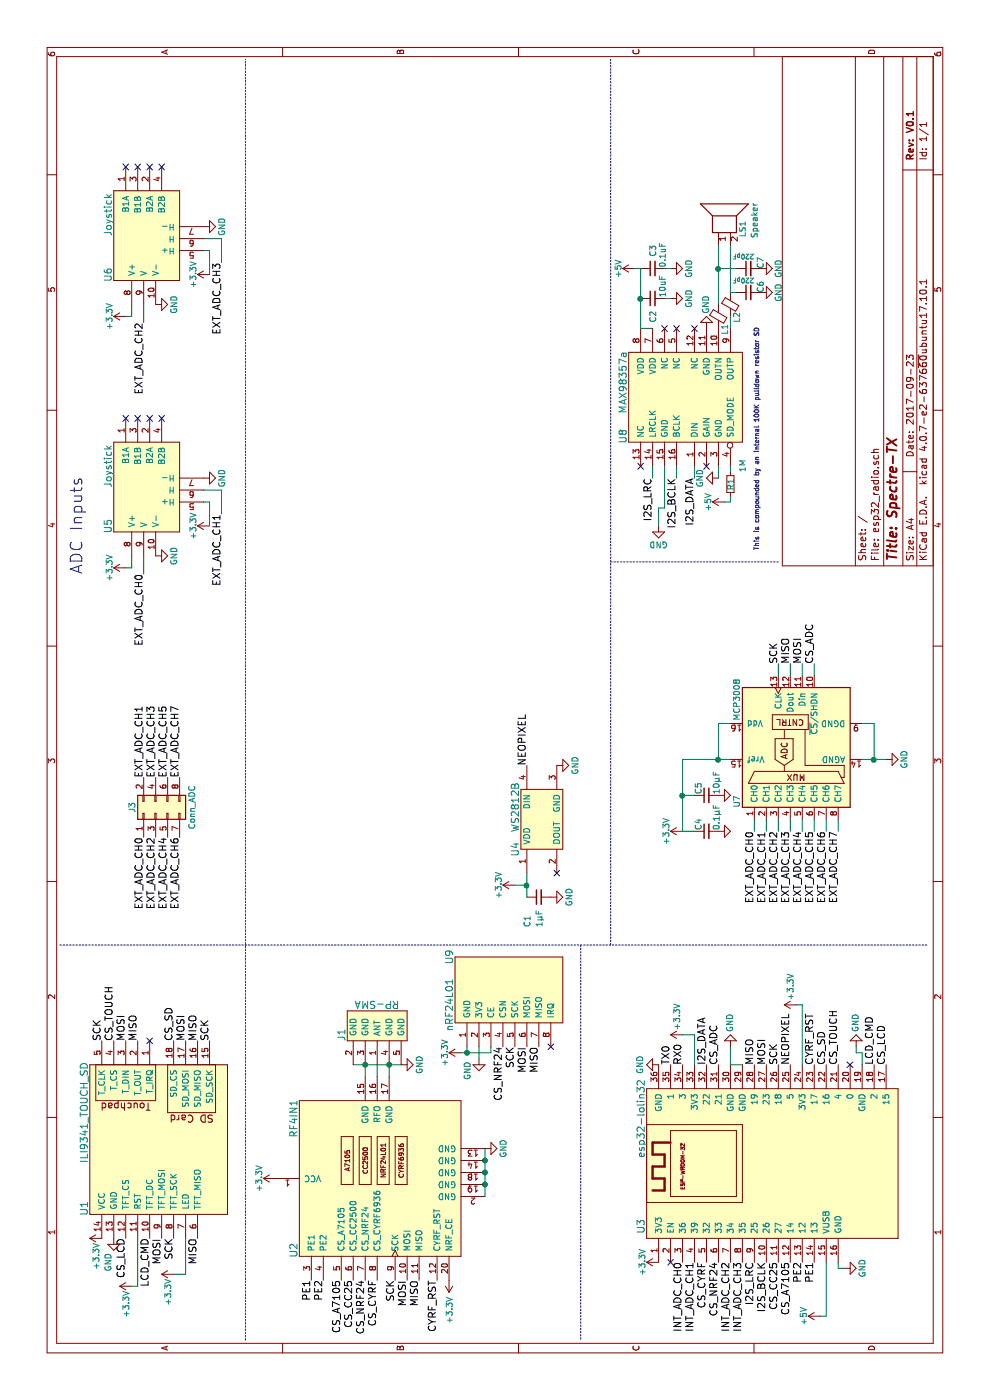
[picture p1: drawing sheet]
EESchema Schematic File Version 2
LIBS:esp32_radio-rescue
LIBS:power
LIBS:device
LIBS:transistors
LIBS:conn
LIBS:linear
LIBS:regul
LIBS:74xx
LIBS:cmos4000
LIBS:adc-dac
LIBS:memory
LIBS:xilinx
LIBS:microcontrollers
LIBS:dsp
LIBS:microchip
LIBS:analog_switches
LIBS:motorola
LIBS:texas
LIBS:intel
LIBS:audio
LIBS:interface
LIBS:digital-audio
LIBS:philips
LIBS:display
LIBS:cypress
LIBS:siliconi
LIBS:opto
LIBS:atmel
LIBS:contrib
LIBS:valves
LIBS:switches
LIBS:spectre
LIBS:esp32_radio-cache
EELAYER 25 0
EELAYER END
$Descr A4 11693 8268
encoding utf-8
Sheet 1 1
Title "Spectre-TX"
Date "2017-09-23"
Rev "V0.1"
Comp ""
Comment1 ""
Comment2 ""
Comment3 ""
Comment4 ""
$EndDescr
Text Label 2800 5600 0    60   ~ 0
TX0
Text Label 2800 5700 0    60   ~ 0
RX0
Text Label 3000 1450 0    60   ~ 0
CS_SD
Text Label 3000 1550 0    60   ~ 0
MOSI
Text Label 3000 1650 0    60   ~ 0
MISO
Text Label 3000 1750 0    60   ~ 0
SCK
Text Label 1350 1350 2    60   ~ 0
MOSI
Text Label 1350 1650 2    60   ~ 0
MISO
Text Label 1350 1450 2    60   ~ 0
SCK
Text Label 1350 1050 2    60   ~ 0
CS_LCD
$Comp
L GND #PWR01
U 1 1
P 1350 950
F 0 "#PWR01" H 1350 700 50  0001 C CNN
F 1 "GND" V 1300 750 50  0000 C CNN
F 2 "" H 1350 950 50  0001 C CNN
F 3 "" H 1350 950 50  0001 C CNN
	1    1350 950 
	0    1    1    0   
$EndComp
Text Label 2800 6400 0    60   ~ 0
MOSI
Text Label 2800 6300 0    60   ~ 0
MISO
Text Label 2800 6500 0    60   ~ 0
SCK
Text Label 2800 7400 0    60   ~ 0
CS_LCD
Text Label 2800 7000 0    60   ~ 0
CS_TOUCH
Text Label 2800 7300 0    60   ~ 0
LCD_CMD
Text Label 1350 1250 2    60   ~ 0
LCD_CMD
Text Label 1000 2950 2    60   ~ 0
CS_CC25
Text Label 1000 3050 2    60   ~ 0
CS_NRF24
Text Label 1000 2850 2    60   ~ 0
CS_A7105
Text Label 1000 3650 2    60   ~ 0
CYRF_RST
Text Label 1000 3150 2    60   ~ 0
CS_CYRF
Text Label 2800 6900 0    60   ~ 0
CS_SD
Text Label 1000 3500 2    60   ~ 0
MISO
Text Label 1000 3400 2    60   ~ 0
MOSI
Text Label 1000 3300 2    60   ~ 0
SCK
Text Label 1000 2600 2    60   ~ 0
PE1
Text Label 1000 2700 2    60   ~ 0
PE2
$Comp
L +3.3V #PWR02
U 1 1
P 1850 2300
F 0 "#PWR02" H 1850 2150 50  0001 C CNN
F 1 "+3.3V" H 1850 2440 50  0000 C CNN
F 2 "" H 1850 2300 50  0001 C CNN
F 3 "" H 1850 2300 50  0001 C CNN
	1    1850 2300
	1    0    0    -1  
$EndComp
Text Label 1150 6500 2    60   ~ 0
CS_CC25
Text Label 1150 6000 2    60   ~ 0
CS_NRF24
Text Label 1150 6600 2    60   ~ 0
CS_A7105
Text Label 1150 5900 2    60   ~ 0
CS_CYRF
Text Label 2800 6800 0    60   ~ 0
CYRF_RST
Text Label 3000 1150 0    60   ~ 0
MISO
Text Label 3000 1050 0    60   ~ 0
MOSI
Text Label 3000 850  0    60   ~ 0
SCK
Text Label 3000 950  0    60   ~ 0
CS_TOUCH
NoConn ~ 3000 1250
Text Label 1150 6800 2    60   ~ 0
PE1
Text Label 1150 6700 2    60   ~ 0
PE2
$Comp
L Joystick U5
U 1 1
P 7600 1250
F 0 "U5" H 7300 1600 60  0000 C CNN
F 1 "Joystick" H 7800 1600 60  0000 C CNN
F 2 "spectre:Joystick_raider" H 6900 750 60  0001 C CNN
F 3 "" H 6900 750 60  0001 C CNN
	1    7600 1250
	1    0    0    -1  
$EndComp
$Comp
L GND #PWR03
U 1 1
P 7050 1300
F 0 "#PWR03" H 7050 1050 50  0001 C CNN
F 1 "GND" H 7050 1150 50  0000 C CNN
F 2 "" H 7050 1300 50  0001 C CNN
F 3 "" H 7050 1300 50  0001 C CNN
	1    7050 1300
	1    0    0    -1  
$EndComp
$Comp
L GND #PWR04
U 1 1
P 7700 1700
F 0 "#PWR04" H 7700 1450 50  0001 C CNN
F 1 "GND" H 7700 1550 50  0000 C CNN
F 2 "" H 7700 1700 50  0001 C CNN
F 3 "" H 7700 1700 50  0001 C CNN
	1    7700 1700
	1    0    0    -1  
$EndComp
NoConn ~ 8200 1250
NoConn ~ 8200 1350
$Comp
L Joystick U6
U 1 1
P 9700 1250
F 0 "U6" H 9400 1600 60  0000 C CNN
F 1 "Joystick" H 9900 1600 60  0000 C CNN
F 2 "spectre:Joystick_raider" H 9000 750 60  0001 C CNN
F 3 "" H 9000 750 60  0001 C CNN
	1    9700 1250
	1    0    0    -1  
$EndComp
$Comp
L GND #PWR05
U 1 1
P 9150 1300
F 0 "#PWR05" H 9150 1050 50  0001 C CNN
F 1 "GND" H 9150 1150 50  0000 C CNN
F 2 "" H 9150 1300 50  0001 C CNN
F 3 "" H 9150 1300 50  0001 C CNN
	1    9150 1300
	1    0    0    -1  
$EndComp
$Comp
L GND #PWR06
U 1 1
P 9800 1700
F 0 "#PWR06" H 9800 1450 50  0001 C CNN
F 1 "GND" H 9800 1550 50  0000 C CNN
F 2 "" H 9800 1700 50  0001 C CNN
F 3 "" H 9800 1700 50  0001 C CNN
	1    9800 1700
	1    0    0    -1  
$EndComp
NoConn ~ 10300 1250
NoConn ~ 10300 1350
$Comp
L ILI9341_TOUCH_SD U1
U 1 1
P 2150 1300
F 0 "U1" H 1600 1900 60  0000 C CNN
F 1 "ILI9341_TOUCH_SD" H 2400 1900 60  0000 C CNN
F 2 "spectre:LCD" H 2150 1300 60  0001 C CNN
F 3 "" H 2150 1300 60  0001 C CNN
	1    2150 1300
	1    0    0    -1  
$EndComp
$Comp
L esp32-lolin32 U3
U 1 1
P 2000 6450
F 0 "U3" H 1450 7550 60  0000 C CNN
F 1 "esp32-lolin32" H 2350 7550 60  0000 C CNN
F 2 "spectre:esp32-lolin32" H 1000 5050 60  0001 C CNN
F 3 "" H 1000 5050 60  0001 C CNN
	1    2000 6450
	1    0    0    -1  
$EndComp
$Comp
L GND #PWR07
U 1 1
P 2800 5500
F 0 "#PWR07" H 2800 5250 50  0001 C CNN
F 1 "GND" H 2800 5350 50  0000 C CNN
F 2 "" H 2800 5500 50  0001 C CNN
F 3 "" H 2800 5500 50  0001 C CNN
	1    2800 5500
	-1   0    0    1   
$EndComp
$Comp
L GND #PWR08
U 1 1
P 2950 6100
F 0 "#PWR08" H 2950 5850 50  0001 C CNN
F 1 "GND" V 2950 5900 50  0000 C CNN
F 2 "" H 2950 6100 50  0001 C CNN
F 3 "" H 2950 6100 50  0001 C CNN
	1    2950 6100
	0    -1   -1   0   
$EndComp
$Comp
L GND #PWR09
U 1 1
P 1100 7050
F 0 "#PWR09" H 1100 6800 50  0001 C CNN
F 1 "GND" H 1100 6900 50  0000 C CNN
F 2 "" H 1100 7050 50  0001 C CNN
F 3 "" H 1100 7050 50  0001 C CNN
	1    1100 7050
	1    0    0    -1  
$EndComp
$Comp
L GND #PWR010
U 1 1
P 2950 7150
F 0 "#PWR010" H 2950 6900 50  0001 C CNN
F 1 "GND" V 2950 6950 50  0000 C CNN
F 2 "" H 2950 7150 50  0001 C CNN
F 3 "" H 2950 7150 50  0001 C CNN
	1    2950 7150
	0    -1   -1   0   
$EndComp
$Comp
L +3.3V #PWR011
U 1 1
P 1150 5500
F 0 "#PWR011" H 1150 5350 50  0001 C CNN
F 1 "+3.3V" H 1150 5640 50  0000 C CNN
F 2 "" H 1150 5500 50  0001 C CNN
F 3 "" H 1150 5500 50  0001 C CNN
	1    1150 5500
	1    0    0    -1  
$EndComp
$Comp
L +3.3V #PWR012
U 1 1
P 3050 5700
F 0 "#PWR012" H 3050 5550 50  0001 C CNN
F 1 "+3.3V" H 3200 5750 50  0000 C CNN
F 2 "" H 3050 5700 50  0001 C CNN
F 3 "" H 3050 5700 50  0001 C CNN
	1    3050 5700
	1    0    0    -1  
$EndComp
$Comp
L +3.3V #PWR013
U 1 1
P 3300 6650
F 0 "#PWR013" H 3300 6500 50  0001 C CNN
F 1 "+3.3V" H 3450 6700 50  0000 C CNN
F 2 "" H 3300 6650 50  0001 C CNN
F 3 "" H 3300 6650 50  0001 C CNN
	1    3300 6650
	1    0    0    -1  
$EndComp
$Comp
L RP-SMA J1
U 1 1
P 3250 3150
F 0 "J1" H 3050 3450 60  0000 C CNN
F 1 "RP-SMA" V 3300 3150 60  0000 C CNN
F 2 "tinkerforge:CON-SMA-EDGE" H 2750 2800 60  0001 C CNN
F 3 "" H 2750 2800 60  0001 C CNN
	1    3250 3150
	1    0    0    -1  
$EndComp
$Comp
L +3.3V #PWR014
U 1 1
P 6950 1050
F 0 "#PWR014" H 6950 900 50  0001 C CNN
F 1 "+3.3V" H 6950 1190 50  0000 C CNN
F 2 "" H 6950 1050 50  0001 C CNN
F 3 "" H 6950 1050 50  0001 C CNN
	1    6950 1050
	1    0    0    -1  
$EndComp
$Comp
L +3.3V #PWR015
U 1 1
P 9050 1050
F 0 "#PWR015" H 9050 900 50  0001 C CNN
F 1 "+3.3V" H 9050 1190 50  0000 C CNN
F 2 "" H 9050 1050 50  0001 C CNN
F 3 "" H 9050 1050 50  0001 C CNN
	1    9050 1050
	1    0    0    -1  
$EndComp
$Comp
L +3.3V #PWR016
U 1 1
P 7300 1750
F 0 "#PWR016" H 7300 1600 50  0001 C CNN
F 1 "+3.3V" H 7300 1890 50  0000 C CNN
F 2 "" H 7300 1750 50  0001 C CNN
F 3 "" H 7300 1750 50  0001 C CNN
	1    7300 1750
	1    0    0    -1  
$EndComp
$Comp
L +3.3V #PWR017
U 1 1
P 9400 1750
F 0 "#PWR017" H 9400 1600 50  0001 C CNN
F 1 "+3.3V" H 9400 1890 50  0000 C CNN
F 2 "" H 9400 1750 50  0001 C CNN
F 3 "" H 9400 1750 50  0001 C CNN
	1    9400 1750
	1    0    0    -1  
$EndComp
NoConn ~ 10300 1150
NoConn ~ 10300 1050
NoConn ~ 8200 1050
NoConn ~ 8200 1150
$Comp
L +5V #PWR019
U 1 1
P 700 6850
F 0 "#PWR019" H 700 6700 50  0001 C CNN
F 1 "+5V" H 700 6990 50  0000 C CNN
F 2 "" H 700 6850 50  0001 C CNN
F 3 "" H 700 6850 50  0001 C CNN
	1    700  6850
	1    0    0    -1  
$EndComp
NoConn ~ 2800 7100
Text Label 2800 6600 0    60   ~ 0
NEOPIXEL
NoConn ~ 1150 5600
$Comp
L WS2812B U4
U 1 1
P 4850 4500
F 0 "U4" H 4600 4700 60  0000 C CNN
F 1 "WS2812B" H 4950 4700 60  0000 C CNN
F 2 "LEDs:LED_WS2812B-PLCC4" H 4400 4200 60  0001 C CNN
F 3 "" H 4400 4200 60  0001 C CNN
	1    4850 4500
	1    0    0    -1  
$EndComp
Text Label 5300 4400 0    60   ~ 0
NEOPIXEL
$Comp
L GND #PWR020
U 1 1
P 5300 4650
F 0 "#PWR020" H 5300 4400 50  0001 C CNN
F 1 "GND" H 5300 4500 50  0000 C CNN
F 2 "" H 5300 4650 50  0001 C CNN
F 3 "" H 5300 4650 50  0001 C CNN
	1    5300 4650
	1    0    0    -1  
$EndComp
$Comp
L +3.3V #PWR021
U 1 1
P 4300 4300
F 0 "#PWR021" H 4300 4150 50  0001 C CNN
F 1 "+3.3V" H 4300 4440 50  0000 C CNN
F 2 "" H 4300 4300 50  0001 C CNN
F 3 "" H 4300 4300 50  0001 C CNN
	1    4300 4300
	1    0    0    -1  
$EndComp
NoConn ~ 4400 4650
$Comp
L +3.3V #PWR022
U 1 1
P 4750 5700
F 0 "#PWR022" H 4750 5550 50  0001 C CNN
F 1 "+3.3V" H 4750 5840 50  0000 C CNN
F 2 "" H 4750 5700 50  0001 C CNN
F 3 "" H 4750 5700 50  0001 C CNN
	1    4750 5700
	1    0    0    -1  
$EndComp
$Comp
L GND #PWR023
U 1 1
P 5350 7400
F 0 "#PWR023" H 5350 7150 50  0001 C CNN
F 1 "GND" H 5350 7250 50  0000 C CNN
F 2 "" H 5350 7400 50  0001 C CNN
F 3 "" H 5350 7400 50  0001 C CNN
	1    5350 7400
	1    0    0    -1  
$EndComp
Text Label 6150 6600 0    60   ~ 0
MISO
Text Label 6150 6700 0    60   ~ 0
MOSI
Text Label 6150 6500 0    60   ~ 0
SCK
Text Label 4750 6900 2    60   ~ 0
EXT_ADC_CH6
Text Label 4750 7000 2    60   ~ 0
EXT_ADC_CH7
Text Label 4750 6300 2    60   ~ 0
EXT_ADC_CH0
Text Label 4750 6400 2    60   ~ 0
EXT_ADC_CH1
Text Label 4750 6500 2    60   ~ 0
EXT_ADC_CH2
Text Label 4750 6600 2    60   ~ 0
EXT_ADC_CH3
Text Label 4750 6700 2    60   ~ 0
EXT_ADC_CH4
Text Label 4750 6800 2    60   ~ 0
EXT_ADC_CH5
Text Label 4700 1200 2    60   ~ 0
EXT_ADC_CH0
Text Label 5200 1200 0    60   ~ 0
EXT_ADC_CH1
Text Label 4700 1300 2    60   ~ 0
EXT_ADC_CH2
Text Label 5200 1300 0    60   ~ 0
EXT_ADC_CH3
Text Label 4700 1400 2    60   ~ 0
EXT_ADC_CH4
Text Label 5200 1400 0    60   ~ 0
EXT_ADC_CH5
Text Label 4700 1500 2    60   ~ 0
EXT_ADC_CH6
Text Label 5200 1500 0    60   ~ 0
EXT_ADC_CH7
Text Label 6150 6800 0    60   ~ 0
CS_ADC
Text Label 6900 1200 2    60   ~ 0
EXT_ADC_CH0
Text Label 7400 1850 2    60   ~ 0
EXT_ADC_CH1
Text Label 9000 1200 2    60   ~ 0
EXT_ADC_CH2
Text Label 9500 1850 2    60   ~ 0
EXT_ADC_CH3
Text Label 1150 6300 2    60   ~ 0
I2S_LRC
Text Label 1150 6400 2    60   ~ 0
I2S_BCLK
Text Label 2800 5900 0    60   ~ 0
I2S_DATA
$Comp
L C_Small C1
U 1 1
P 4200 4500
F 0 "C1" H 3950 4600 50  0000 L CNN
F 1 "1µF" H 3950 4500 50  0000 L CNN
F 2 "Capacitors_SMD:C_0805" H 4200 4500 50  0001 C CNN
F 3 "" H 4200 4500 50  0001 C CNN
	1    4200 4500
	1    0    0    -1  
$EndComp
$Comp
L GND #PWR024
U 1 1
P 4200 4600
F 0 "#PWR024" H 4200 4350 50  0001 C CNN
F 1 "GND" H 4200 4450 50  0000 C CNN
F 2 "" H 4200 4600 50  0001 C CNN
F 3 "" H 4200 4600 50  0001 C CNN
	1    4200 4600
	1    0    0    -1  
$EndComp
$Comp
L C_Small C2
U 1 1
P 9200 5450
F 0 "C2" H 9000 5450 50  0000 L CNN
F 1 "10uF" H 9210 5370 50  0000 L CNN
F 2 "Capacitors_SMD:C_0805" H 9200 5450 50  0001 C CNN
F 3 "" H 9200 5450 50  0001 C CNN
	1    9200 5450
	1    0    0    -1  
$EndComp
$Comp
L C_Small C3
U 1 1
P 9450 5450
F 0 "C3" H 9550 5450 50  0000 L CNN
F 1 "0.1uF" H 9460 5370 50  0000 L CNN
F 2 "Capacitors_SMD:C_0805" H 9450 5450 50  0001 C CNN
F 3 "" H 9450 5450 50  0001 C CNN
	1    9450 5450
	1    0    0    -1  
$EndComp
$Comp
L GND #PWR025
U 1 1
P 9200 5600
F 0 "#PWR025" H 9200 5350 50  0001 C CNN
F 1 "GND" H 9200 5450 50  0000 C CNN
F 2 "" H 9200 5600 50  0001 C CNN
F 3 "" H 9200 5600 50  0001 C CNN
	1    9200 5600
	1    0    0    -1  
$EndComp
$Comp
L GND #PWR026
U 1 1
P 9450 5600
F 0 "#PWR026" H 9450 5350 50  0001 C CNN
F 1 "GND" H 9450 5450 50  0000 C CNN
F 2 "" H 9450 5600 50  0001 C CNN
F 3 "" H 9450 5600 50  0001 C CNN
	1    9450 5600
	1    0    0    -1  
$EndComp
NoConn ~ 8950 5550
NoConn ~ 8950 5650
NoConn ~ 8950 5800
NoConn ~ 7800 5350
$Comp
L GND #PWR027
U 1 1
P 7700 6000
F 0 "#PWR027" H 7700 5750 50  0001 C CNN
F 1 "GND" H 7700 5850 50  0000 C CNN
F 2 "" H 7700 6000 50  0001 C CNN
F 3 "" H 7700 6000 50  0001 C CNN
	1    7700 6000
	-1   0    0    1   
$EndComp
$Comp
L GND #PWR028
U 1 1
P 7300 5500
F 0 "#PWR028" H 7300 5250 50  0001 C CNN
F 1 "GND" H 7300 5350 50  0000 C CNN
F 2 "" H 7300 5500 50  0001 C CNN
F 3 "" H 7300 5500 50  0001 C CNN
	1    7300 5500
	0    1    1    0   
$EndComp
Text Label 7700 5450 2    60   ~ 0
I2S_LRC
Text Label 7700 5650 2    60   ~ 0
I2S_BCLK
Text Label 7700 5800 2    60   ~ 0
I2S_DATA
$Comp
L Speaker LS1
U 1 1
P 9850 6000
F 0 "LS1" H 9850 5800 50  0000 R CNN
F 1 "Speaker" H 10000 5700 50  0000 R CNN
F 2 "Pin_Headers:Pin_Header_Straight_1x02_Pitch2.54mm" H 9850 5800 50  0001 C CNN
F 3 "" H 9840 5950 50  0001 C CNN
	1    9850 6000
	1    0    0    -1  
$EndComp
$Comp
L MAX98357a U8
U 1 1
P 8400 5750
F 0 "U8" H 8050 6300 60  0000 C CNN
F 1 "MAX98357a" H 8500 6300 60  0000 C CNN
F 2 "Housings_DFN_QFN:QFN-16-1EP_3x3mm_Pitch0.5mm" H 7450 5000 60  0001 C CNN
F 3 "" H 7450 5000 60  0001 C CNN
	1    8400 5750
	1    0    0    -1  
$EndComp
$Comp
L GND #PWR029
U 1 1
P 8950 5900
F 0 "#PWR029" H 8950 5650 50  0001 C CNN
F 1 "GND" V 8950 5700 50  0000 C CNN
F 2 "" H 8950 5900 50  0001 C CNN
F 3 "" H 8950 5900 50  0001 C CNN
	1    8950 5900
	0    -1   -1   0   
$EndComp
$Comp
L C_Small C5
U 1 1
P 5050 5900
F 0 "C5" H 5060 5970 50  0000 L CNN
F 1 "10µF" H 5060 5820 50  0000 L CNN
F 2 "Capacitors_SMD:C_0805" H 5050 5900 50  0001 C CNN
F 3 "" H 5050 5900 50  0001 C CNN
	1    5050 5900
	1    0    0    -1  
$EndComp
$Comp
L C_Small C4
U 1 1
P 4750 5900
F 0 "C4" H 4760 5970 50  0000 L CNN
F 1 "0.1µF" H 4760 5820 50  0000 L CNN
F 2 "Capacitors_SMD:C_0805" H 4750 5900 50  0001 C CNN
F 3 "" H 4750 5900 50  0001 C CNN
	1    4750 5900
	1    0    0    -1  
$EndComp
$Comp
L GND #PWR030
U 1 1
P 4750 6000
F 0 "#PWR030" H 4750 5750 50  0001 C CNN
F 1 "GND" H 4750 5850 50  0001 C CNN
F 2 "" H 4750 6000 50  0001 C CNN
F 3 "" H 4750 6000 50  0001 C CNN
	1    4750 6000
	1    0    0    -1  
$EndComp
$Comp
L GND #PWR031
U 1 1
P 5050 6000
F 0 "#PWR031" H 5050 5750 50  0001 C CNN
F 1 "GND" H 5050 5850 50  0001 C CNN
F 2 "" H 5050 6000 50  0001 C CNN
F 3 "" H 5050 6000 50  0001 C CNN
	1    5050 6000
	1    0    0    -1  
$EndComp
$Comp
L MCP3008 U7
U 1 1
P 5450 6600
F 0 "U7" H 5000 7050 50  0000 C CNN
F 1 "MCP3008" H 5850 7050 50  0000 C CNN
F 2 "Housings_SOIC:SOIC-16_3.9x9.9mm_Pitch1.27mm" H 5350 6500 50  0001 C CNN
F 3 "" H 5450 6600 50  0001 C CNN
	1    5450 6600
	1    0    0    -1  
$EndComp
Text Notes 6900 700  0    99   ~ 0
ADC Inputs
NoConn ~ 7800 5900
$Comp
L R_Small R1
U 1 1
P 7650 6100
F 0 "R1" V 7650 6050 50  0000 L CNN
F 1 "1M" V 7750 6200 50  0000 L CNN
F 2 "Resistors_SMD:R_0805" H 7650 6100 50  0001 C CNN
F 3 "" H 7650 6100 50  0001 C CNN
	1    7650 6100
	0    1    1    0   
$EndComp
Text Notes 7100 6350 0    39   ~ 0
This is compounded by an internal 100K pulldown resistor SD\n
$Comp
L +5V #PWR032
U 1 1
P 7500 6050
F 0 "#PWR032" H 7500 5900 50  0001 C CNN
F 1 "+5V" H 7500 6190 50  0000 C CNN
F 2 "" H 7500 6050 50  0001 C CNN
F 3 "" H 7500 6050 50  0001 C CNN
	1    7500 6050
	1    0    0    -1  
$EndComp
$Comp
L C_Small C6
U 1 1
P 9250 6250
F 0 "C6" H 9250 6150 50  0000 L CNN
F 1 "220pF" V 9350 6200 39  0000 L CNN
F 2 "Capacitors_SMD:C_0805" H 9250 6250 50  0001 C CNN
F 3 "" H 9250 6250 50  0001 C CNN
	1    9250 6250
	1    0    0    -1  
$EndComp
$Comp
L C_Small C7
U 1 1
P 9450 6250
F 0 "C7" H 9450 6150 50  0000 L CNN
F 1 "220pF" V 9550 6200 39  0000 L CNN
F 2 "Capacitors_SMD:C_0805" H 9450 6250 50  0001 C CNN
F 3 "" H 9450 6250 50  0001 C CNN
	1    9450 6250
	1    0    0    -1  
$EndComp
$Comp
L GND #PWR033
U 1 1
P 9250 6350
F 0 "#PWR033" H 9250 6100 50  0001 C CNN
F 1 "GND" H 9250 6200 50  0000 C CNN
F 2 "" H 9250 6350 50  0001 C CNN
F 3 "" H 9250 6350 50  0001 C CNN
	1    9250 6350
	1    0    0    -1  
$EndComp
$Comp
L GND #PWR034
U 1 1
P 9450 6350
F 0 "#PWR034" H 9450 6100 50  0001 C CNN
F 1 "GND" H 9450 6200 50  0000 C CNN
F 2 "" H 9450 6350 50  0001 C CNN
F 3 "" H 9450 6350 50  0001 C CNN
	1    9450 6350
	1    0    0    -1  
$EndComp
$Comp
L Ferrite_Bead_Small L1
U 1 1
P 9050 6000
F 0 "L1" V 9100 5850 50  0000 L CNN
F 1 "Ferrite_Bead_Small" H 9125 5950 50  0001 L CNN
F 2 "Resistors_SMD:R_0805" V 8980 6000 50  0001 C CNN
F 3 "" H 9050 6000 50  0001 C CNN
	1    9050 6000
	0    1    1    0   
$EndComp
$Comp
L Ferrite_Bead_Small L2
U 1 1
P 9150 6100
F 0 "L2" V 9200 5950 50  0000 L CNN
F 1 "Ferrite_Bead_Small" H 9225 6050 50  0001 L CNN
F 2 "Resistors_SMD:R_0805" V 9080 6100 50  0001 C CNN
F 3 "" H 9150 6100 50  0001 C CNN
	1    9150 6100
	0    1    1    0   
$EndComp
$Comp
L +5V #PWR035
U 1 1
P 9450 5300
F 0 "#PWR035" H 9450 5150 50  0001 C CNN
F 1 "+5V" H 9450 5440 50  0000 C CNN
F 2 "" H 9450 5300 50  0001 C CNN
F 3 "" H 9450 5300 50  0001 C CNN
	1    9450 5300
	1    0    0    -1  
$EndComp
$Comp
L Conn_02x04_Odd_Even J3
U 1 1
P 4900 1300
F 0 "J3" H 4950 1500 50  0000 C CNN
F 1 "Conn_ADC" H 4950 1000 50  0000 C CNN
F 2 "Pin_Headers:Pin_Header_Straight_2x04_Pitch2.54mm" H 4900 1300 50  0001 C CNN
F 3 "" H 4900 1300 50  0001 C CNN
	1    4900 1300
	1    0    0    -1  
$EndComp
$Comp
L nRF24L01 U9
U 1 1
P 3450 4250
F 0 "U9" H 3700 4750 60  0000 C CNN
F 1 "nRF24L01" H 3300 4750 60  0000 C CNN
F 2 "Pin_Headers:Pin_Header_Straight_2x04_Pitch2.54mm" H 3300 4250 60  0001 C CNN
F 3 "" H 3300 4250 60  0001 C CNN
	1    3450 4250
	1    0    0    -1  
$EndComp
$Comp
L GND #PWR036
U 1 1
P 2850 4000
F 0 "#PWR036" H 2850 3750 50  0001 C CNN
F 1 "GND" V 2750 3900 50  0000 C CNN
F 2 "" H 2850 4000 50  0001 C CNN
F 3 "" H 2850 4000 50  0001 C CNN
	1    2850 4000
	0    1    1    0   
$EndComp
$Comp
L +3.3V #PWR037
U 1 1
P 2900 3850
F 0 "#PWR037" H 2900 3700 50  0001 C CNN
F 1 "+3.3V" H 2900 3990 50  0000 C CNN
F 2 "" H 2900 3850 50  0001 C CNN
F 3 "" H 2900 3850 50  0001 C CNN
	1    2900 3850
	1    0    0    -1  
$EndComp
Text Label 2950 4200 2    60   ~ 0
CS_NRF24
Text Label 2950 4500 2    60   ~ 0
MISO
Text Label 2950 4400 2    60   ~ 0
MOSI
Text Label 2950 4300 2    60   ~ 0
SCK
NoConn ~ 2950 4600
$Comp
L +3.3V #PWR038
U 1 1
P 1000 3750
F 0 "#PWR038" H 1000 3600 50  0001 C CNN
F 1 "+3.3V" V 1000 4000 50  0000 C CNN
F 2 "" H 1000 3750 50  0001 C CNN
F 3 "" H 1000 3750 50  0001 C CNN
	1    1000 3750
	0    -1   1    0   
$EndComp
Text Label 2800 6000 0    60   ~ 0
CS_ADC
$Comp
L RF4IN1 U2
U 1 1
P 1850 3150
F 0 "U2" H 1250 3850 60  0000 C CNN
F 1 "RF4IN1" H 2350 3850 60  0000 C CNN
F 2 "spectre:RF4IN1" H 700 2750 60  0001 C CNN
F 3 "" H 700 2750 60  0001 C CNN
	1    1850 3150
	1    0    0    -1  
$EndComp
$Comp
L GND #PWR039
U 1 1
P 2800 3350
F 0 "#PWR039" H 2800 3100 50  0001 C CNN
F 1 "GND" H 2800 3200 50  0000 C CNN
F 2 "" H 2800 3350 50  0001 C CNN
F 3 "" H 2800 3350 50  0001 C CNN
	1    2800 3350
	1    0    0    -1  
$EndComp
$Comp
L GND #PWR040
U 1 1
P 2100 4050
F 0 "#PWR040" H 2100 3800 50  0001 C CNN
F 1 "GND" H 2100 3900 50  0000 C CNN
F 2 "" H 2100 4050 50  0001 C CNN
F 3 "" H 2100 4050 50  0001 C CNN
	1    2100 4050
	1    0    0    -1  
$EndComp
Wire Notes Line
	3800 500  3800 7750
Wire Notes Line
	3800 5100 11200 5100
Wire Wire Line
	6950 1100 6950 1050
Wire Wire Line
	7050 1100 6950 1100
Wire Notes Line
	7000 6500 7000 5100
Wire Wire Line
	7500 1750 7500 1700
Wire Wire Line
	7300 1750 7500 1750
Wire Wire Line
	7600 1700 7600 1850
Wire Wire Line
	7050 1200 6900 1200
Wire Wire Line
	9050 1100 9050 1050
Wire Wire Line
	9150 1100 9050 1100
Wire Wire Line
	9600 1750 9600 1700
Wire Wire Line
	9400 1750 9600 1750
Wire Wire Line
	9700 1700 9700 1850
Wire Wire Line
	9150 1200 9000 1200
Wire Wire Line
	2800 6100 2950 6100
Wire Wire Line
	2800 6200 2800 6100
Wire Wire Line
	2800 7200 2900 7200
Wire Wire Line
	2900 7200 2900 7150
Wire Wire Line
	2900 7150 2950 7150
Wire Wire Line
	1100 7050 1100 7000
Wire Wire Line
	1100 7000 1150 7000
Wire Wire Line
	1150 6900 700  6900
Wire Wire Line
	700  6900 700  6850
Wire Wire Line
	5350 7200 5350 7400
Wire Wire Line
	5350 7300 5650 7300
Wire Wire Line
	5350 6000 5650 6000
Wire Wire Line
	5350 5700 5350 6100
Wire Wire Line
	6050 6800 6150 6800
Wire Wire Line
	6150 6700 6050 6700
Wire Wire Line
	6050 6600 6150 6600
Wire Wire Line
	6150 6500 6050 6500
Wire Wire Line
	4750 6300 4850 6300
Wire Wire Line
	4850 6400 4750 6400
Wire Wire Line
	4750 6500 4850 6500
Wire Wire Line
	4750 6600 4850 6600
Wire Wire Line
	4750 6700 4850 6700
Wire Wire Line
	4850 6800 4750 6800
Wire Wire Line
	4750 6900 4850 6900
Wire Wire Line
	4750 7000 4850 7000
Wire Wire Line
	7600 1850 7400 1850
Wire Wire Line
	9700 1850 9500 1850
Wire Wire Line
	4400 4400 4200 4400
Wire Wire Line
	4300 4300 4300 4400
Connection ~ 4300 4400
Wire Wire Line
	7800 5450 7700 5450
Wire Wire Line
	7800 5650 7700 5650
Wire Wire Line
	7450 5550 7800 5550
Wire Wire Line
	9450 5350 9450 5300
Wire Wire Line
	8950 5350 9450 5350
Connection ~ 9200 5350
Wire Wire Line
	8950 5450 8950 5350
Wire Wire Line
	9450 5550 9450 5600
Wire Wire Line
	9200 5550 9200 5600
Wire Wire Line
	7700 6000 7800 6000
Wire Wire Line
	7450 5550 7450 5500
Wire Wire Line
	7450 5500 7300 5500
Wire Wire Line
	7800 5800 7700 5800
Wire Wire Line
	4750 5800 4750 5700
Wire Wire Line
	5050 5800 5050 5700
Wire Wire Line
	4750 5700 5350 5700
Connection ~ 5050 5700
Wire Wire Line
	7800 6100 7750 6100
Wire Wire Line
	7550 6100 7500 6100
Wire Wire Line
	7500 6100 7500 6050
Wire Wire Line
	9450 6000 9450 6150
Connection ~ 9450 6000
Wire Wire Line
	8950 6100 9050 6100
Wire Wire Line
	9250 6150 9250 6100
Wire Wire Line
	9150 6000 9650 6000
Wire Wire Line
	9250 6100 9650 6100
Wire Wire Line
	5650 7300 5650 7200
Connection ~ 5350 7300
Wire Wire Line
	5650 6000 5650 6100
Connection ~ 5350 6000
Wire Wire Line
	2950 4000 2850 4000
Wire Wire Line
	2950 3900 2900 3900
Wire Wire Line
	2900 3850 2900 4100
Wire Wire Line
	2900 4100 2950 4100
Connection ~ 2900 3900
Wire Wire Line
	2700 3150 2800 3150
Wire Wire Line
	2700 3050 2800 3050
Wire Wire Line
	2800 2950 2800 3350
Wire Wire Line
	2800 3250 2700 3250
Connection ~ 2800 3250
Connection ~ 2800 3050
Wire Wire Line
	1700 4050 2100 4050
Connection ~ 2000 4050
Connection ~ 1900 4050
Connection ~ 1800 4050
Wire Notes Line
	3800 4850 500  4850
Wire Notes Line
	500  2050 11200 2050
Text Label 1150 5700 2    60   ~ 0
INT_ADC_CH0
Text Label 1150 5800 2    60   ~ 0
INT_ADC_CH1
Text Label 1150 6100 2    60   ~ 0
INT_ADC_CH2
Text Label 1150 6200 2    60   ~ 0
INT_ADC_CH3
Wire Wire Line
	2800 5800 3050 5800
Wire Wire Line
	3050 5800 3050 5700
Wire Wire Line
	3300 6650 3300 6700
Wire Wire Line
	3300 6700 2800 6700
$Comp
L +3.3V #PWR?
U 1 1
P 1050 1450
F 0 "#PWR?" H 1050 1300 50  0001 C CNN
F 1 "+3.3V" H 900 1500 50  0000 C CNN
F 2 "" H 1050 1450 50  0001 C CNN
F 3 "" H 1050 1450 50  0001 C CNN
	1    1050 1450
	1    0    0    -1  
$EndComp
Wire Wire Line
	1050 1450 1050 1550
Wire Wire Line
	1050 1550 1350 1550
$Comp
L +3.3V #PWR?
U 1 1
P 950 1100
F 0 "#PWR?" H 950 950 50  0001 C CNN
F 1 "+3.3V" H 800 1150 50  0000 C CNN
F 2 "" H 950 1100 50  0001 C CNN
F 3 "" H 950 1100 50  0001 C CNN
	1    950  1100
	1    0    0    -1  
$EndComp
Wire Wire Line
	1350 1150 950  1150
Wire Wire Line
	950  1150 950  1100
$Comp
L +3.3V #PWR?
U 1 1
P 1350 850
F 0 "#PWR?" H 1350 700 50  0001 C CNN
F 1 "+3.3V" H 1200 900 50  0000 C CNN
F 2 "" H 1350 850 50  0001 C CNN
F 3 "" H 1350 850 50  0001 C CNN
	1    1350 850 
	1    0    0    -1  
$EndComp
$EndSCHEMATC
